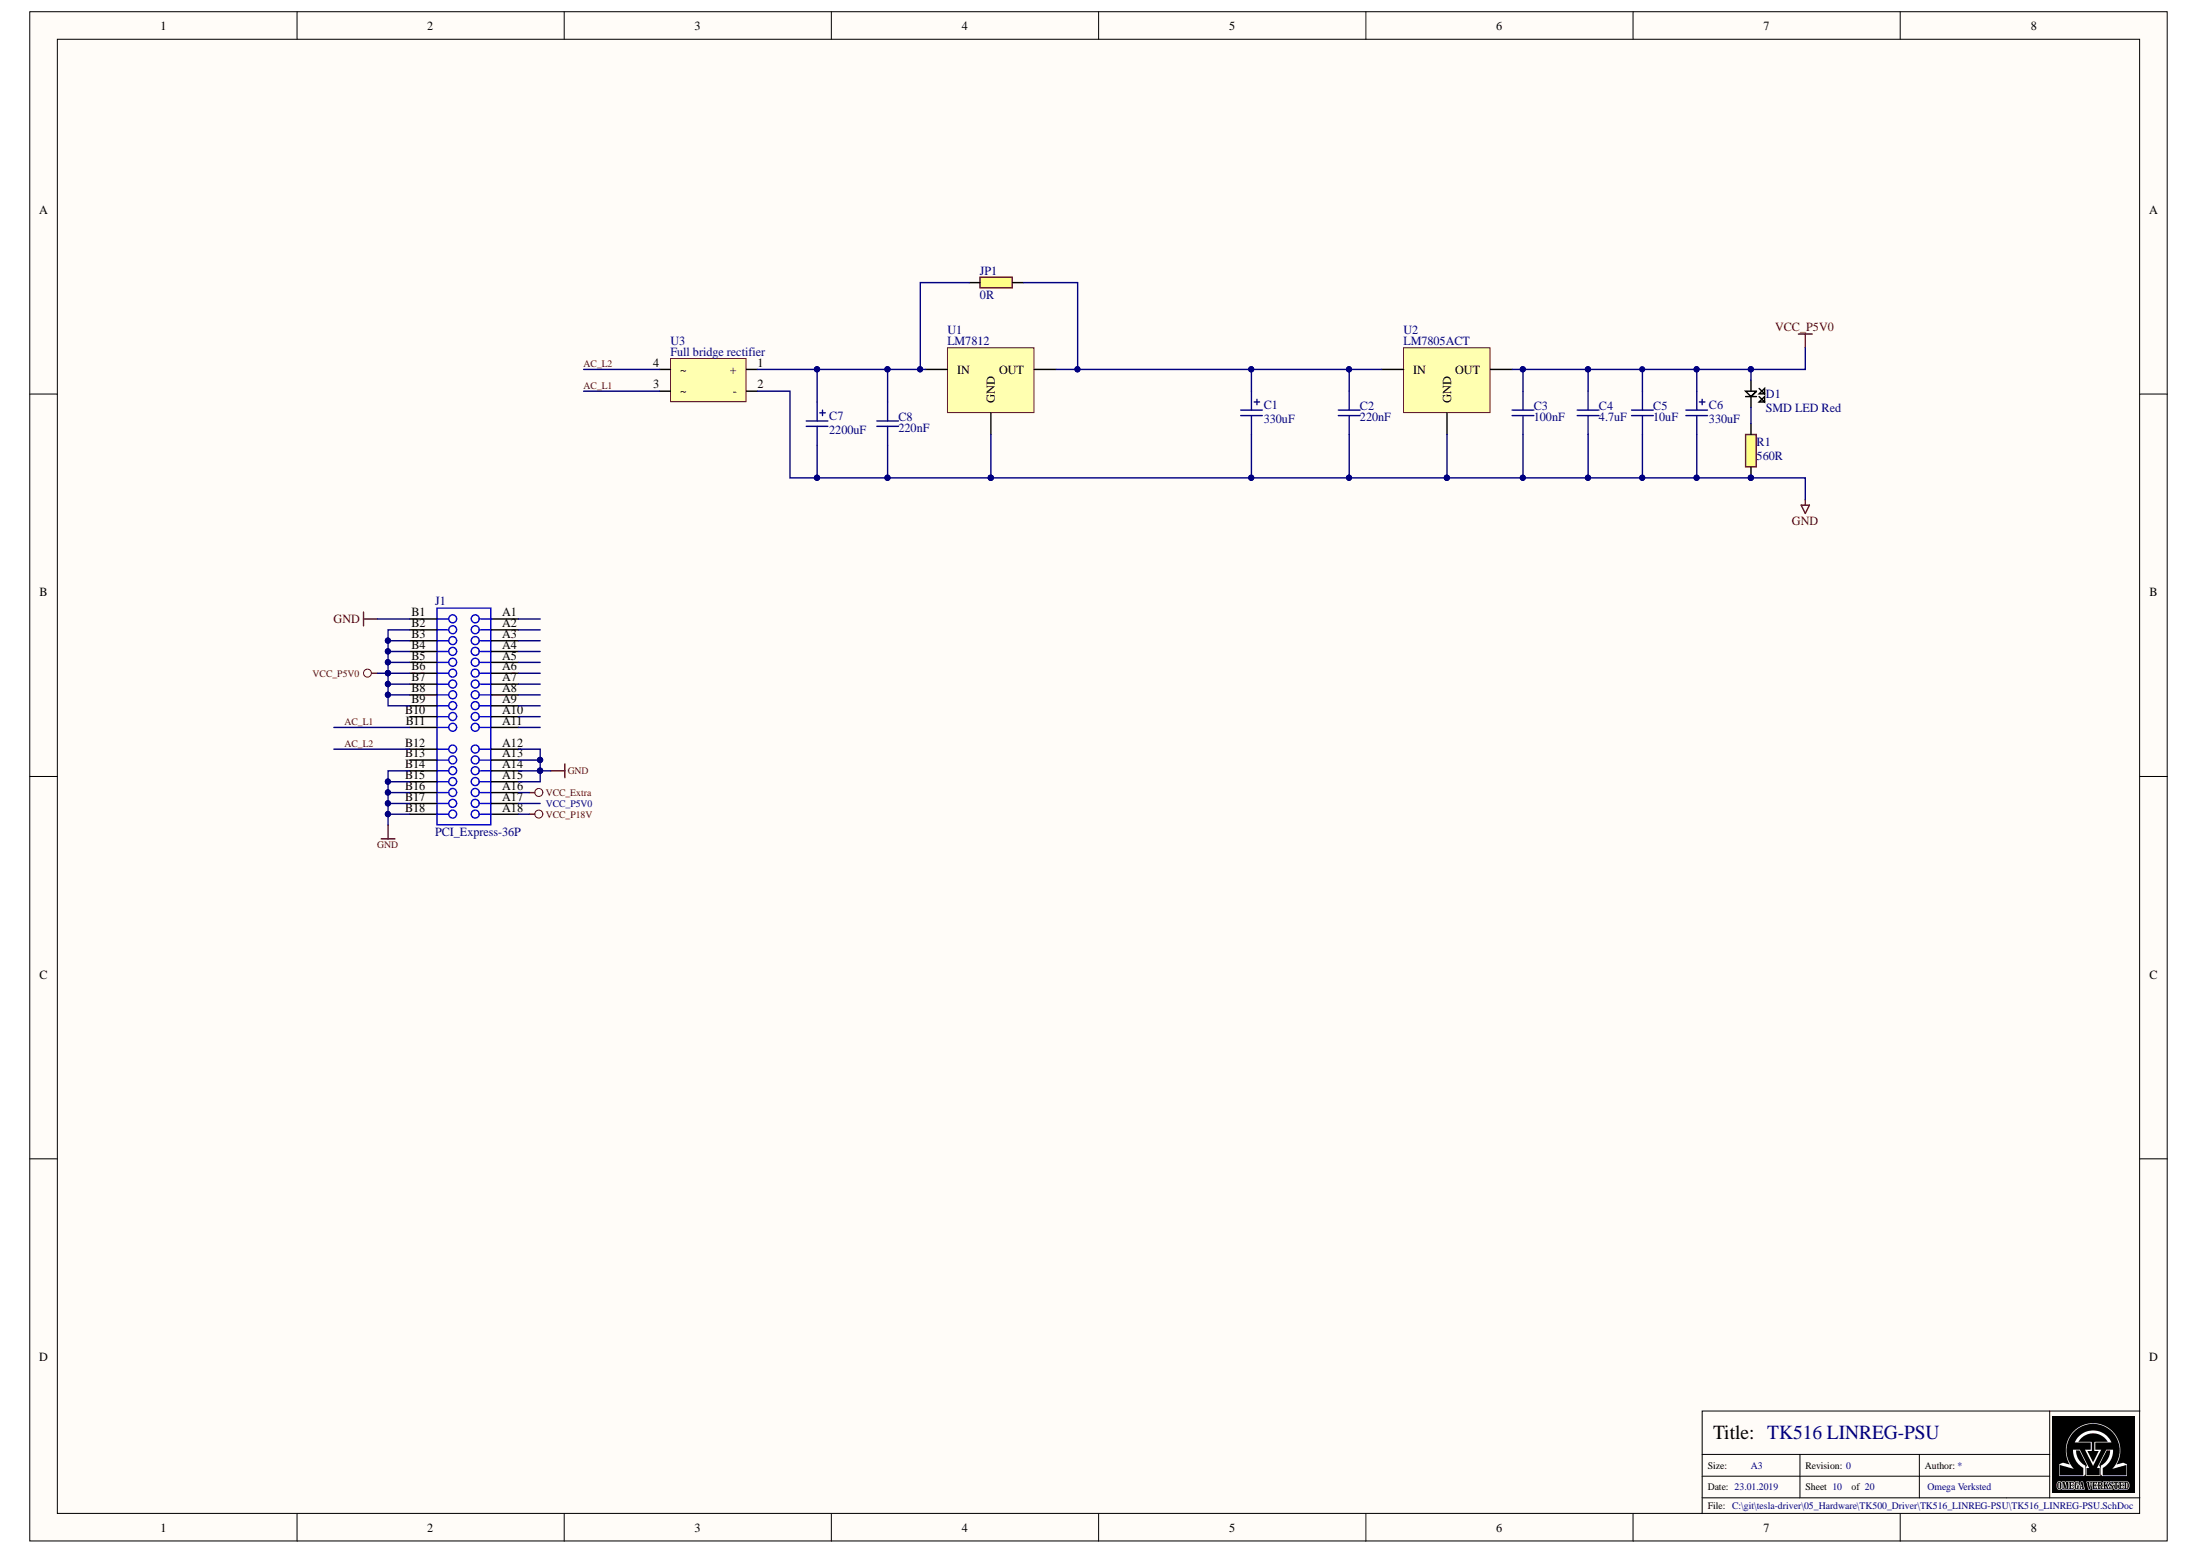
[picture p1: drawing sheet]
# Altium project TK516_LINREG-PSU.PrjPcb
1 sheet, 15 parts. Net scope: global (net labels, ports and power ports of the same name join across sheets).
Board file: TK516_LINREG-PSU.PcbDoc

## Sheet TK516_LINREG-PSU.SchDoc: TK516 LINREG-PSU
size A3; Organization: Omega Verksted; DocumentNumber: 10; Revision: 0; SheetNumber: 10; SheetTotal: 20

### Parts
C1  330uF  [CAPPR35D08H16]
C2  220nF  [CAPC0603(1608)55_N]
C3  100nF  [CAPC0603(1608)55_N]
C4  4.7uF  [CAPC0805(2012)100_N]
C5  10uF  [CAPC0805(2012)100_N]
C6  330uF  [CAPPR35D08H16]
C7  2200uF  [CAPPR35D08H16]
C8  220nF  [CAPC0603(1608)55_N]
D1  SMD LED Red  [I_LEDC0603(1608)_N]
J1  PCI_Express-36P  [PCIeX1-GF-2D-1000-1K-O36]
JP1  0R  [RESC0603(1608)_N]
R1  560R  [RESC0603(1608)_N]
U1  LM7812  [TO-220-3P]
U2  LM78L05  [TO-220-3P]
U3  Full bridge rectifier  [SOP500P1010X260-4N]

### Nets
2: U1.4 U2.4
GND: C1.1 C2.1 C3.1 C4.1 C5.1 C6.1 C7.1 C8.1 J1.A12 J1.A13 J1.A14 J1.A15 J1.B1 J1.B14 J1.B15 J1.B16 J1.B17 J1.B18 R1.1 U1.2(GND) U2.2(GND) U3.4(-)
VCC_Extra: J1.A16
VCC_P5V0: C3.2 C4.2 C5.2 C6.2 D1.1 J1.B2 J1.B3 J1.B4 J1.B5 J1.B6 J1.B7 J1.B8 J1.B9 U2.3(OUT)
VCC_P18V: J1.A18
AC_L1: J1.B11 U3.1
AC_L2: J1.B12 U3.2
NetC1_2: C1.2 C2.2 JP1.1 U1.3(OUT) U2.1(IN)
NetC7_2: C7.2 C8.2 JP1.2 U1.1(IN) U3.3(+)
NetD1_2: D1.2 R1.2

Not connected (* = marked no-connect by the designer): J1 A1 A2 A3 A4 A5 A6 A7 A8 A9 A10 A11 A17 B10* B13*

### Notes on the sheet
- (near J1) VCC_P5V0
